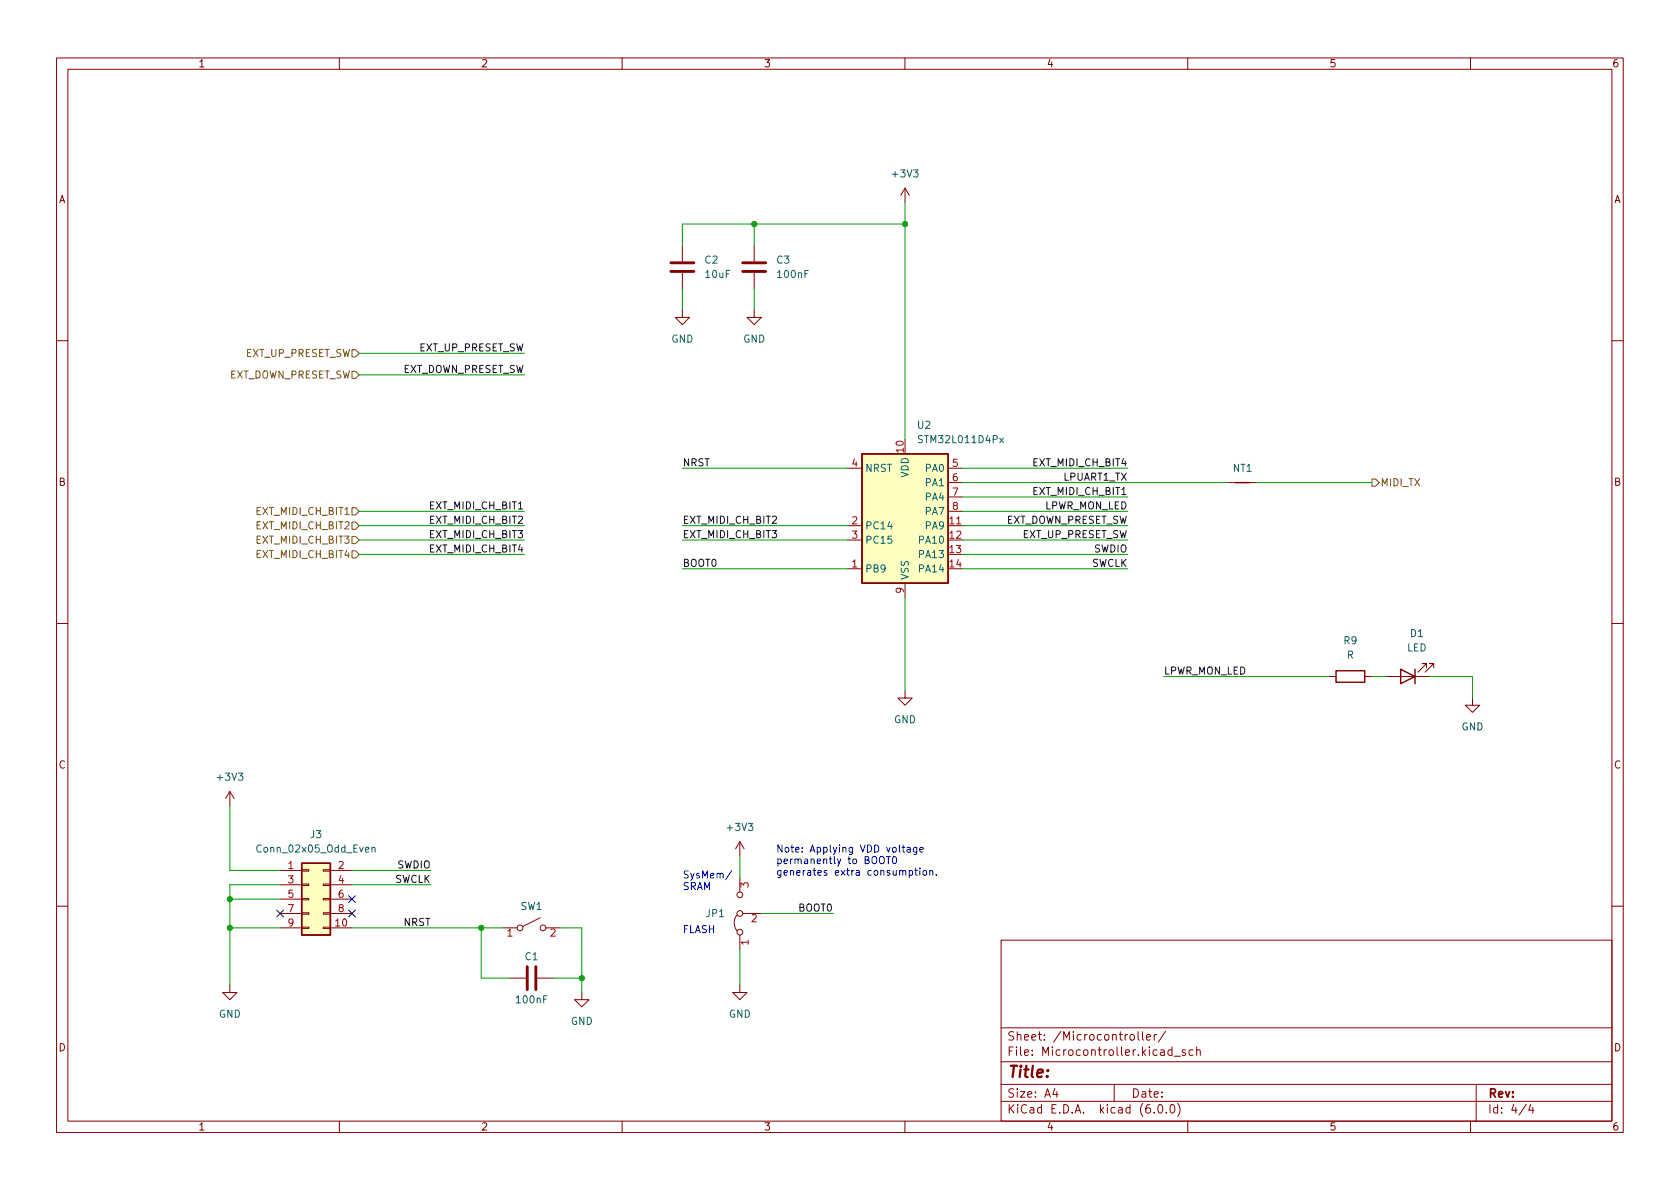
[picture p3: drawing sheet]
<svg xmlns="http://www.w3.org/2000/svg" width="297mm" height="210mm" viewBox="0 0 297 210" stroke-linecap="round" stroke-linejoin="round" font-family="sans-serif">
<g fill="none" stroke="#840000" stroke-width=".18">
<path d="M10 10.2h277v190.1h-277zM12 12.2h273v186.1h-273zM60 10.2v2M110 10.2v2M160 10.2v2M210 10.2v2M260 10.2v2M160 33.3v2.5M160 33.3l-.7 1.2M160 33.3l.8 1.2M120.6 54.9v1.2h1.3l-1.3 1.3-1.2-1.3h1.2M120.6 43.4v2.8"/>
<path d="M120.6 48.3v2.7M133.3 54.9v1.2h1.3l-1.3 1.3-1.2-1.3h1.2M133.3 43.4v2.8M133.3 48.3v2.7M10 60.2h2M285 60.2h2M149.9 93h2.5M149.9 95.5h2.5M149.9 82.8h2.5M167.6 85.3h2.6M167.6 93h2.6M167.6 82.8h2.6"/>
<path d="M167.6 87.9h2.6M167.6 90.4h2.6M217.2 85.3h5M10 110.2h2M149.9 100.6h2.5M160 103.1v2.6M234.9 119.6h1.3M241.3 119.6h1.3M245.1 119.6h7.6M252.2 118.1v-.8h-.7h.7l-1.5 1.6M253.5 118.1v-.8h-.8h.8l-1.5 1.6M285 110.2h2"/>
<path d="M40.6 139.9l-.7 1.3M40.6 139.9v2.6M40.6 139.9l.8 1.3M160 122.2v1.2h1.3l-1.3 1.3-1.3-1.3h1.3M260.3 123.4v1.3h1.3l-1.3 1.3-1.2-1.3h1.2M49.5 153.9h3.8M49.5 156.5h3.8M49.5 159h3.8M53.3 158.9h1.3v.2h-1.3zM53.3 156.3h1.3v.3h-1.3zM53.3 153.8h1.3v.2h-1.3zM57.1 158.9h1.3v.2h-1.3z"/>
<path d="M57.1 156.3h1.3v.3h-1.3zM57.1 153.8h1.3v.2h-1.3zM58.4 153.9h3.8M58.4 156.5h3.8M58.4 159h3.8M130.8 148.8v2.6M130.8 155.2v2.5M130.8 148.8l-.8 1.3M130.8 148.8l.8 1.3M10 160.2h2M40.6 174.2v1.3h1.3l-1.3 1.3-1.2-1.3h1.2M49.5 161.5h3.8"/>
<path d="M49.5 164.1h3.8M53.3 164h1.3v.2h-1.3zM53.3 161.4h1.3v.3h-1.3zM57.1 164h1.3v.2h-1.3zM57.1 161.4h1.3v.3h-1.3zM58.4 161.5h3.8M58.4 164.1h3.8M88.9 164.1h2.5M90.2 173h2.8M95 173h2.8M95.5 162.3l-3 1.5M96.5 164.1h2.6"/>
<path d="M102.9 175.5v1.3h1.2l-1.2 1.2-1.3-1.2h1.3M130.3 161.8a2.26 2.26 0 0 0 0 2.8M130.8 174.2v1.3h1.3l-1.3 1.3-1.3-1.3h1.3M130.8 165.3v2.6M131.3 161.5h3.3M177 166.3h108v32h-108zM285 160.2h2M60 198.3v2M110 198.3v2M160 198.3v2M177 194.8h108M177 191.8h108"/>
<path d="M177 187.8h108M177 181.8h108M186.5 192.5l-.4 1h1M186.9 193v1M197 191.8v3M199.9 183l.4-.1 .3 .3v.4l-.3 .3h-.4l-.1-.3v-.4zM201.2 182.4v1.3l.2 .2M202 182.4v1.3l.2 .2M202.7 183.4l.7-.1v-.3l-.5-.1-.2 .2 .1 .8h.6M204.1 196.7v.1M204.1 182.9v1M204.5 182.9l-.3 .1-.1 .2"/>
<path d="M204.9 195.4l.2-.1a.81 .81 0 0 1 .6 .7 .81 .81 0 0 1-.3 .8h-.2a.81 .81 0 0 1-.6-.6 .81 .81 0 0 1 .3-.8zM206.1 182.4l-1.3 1.9M206.2 196.7v.1M207.1 195.4l.1-.1a.81 .81 0 0 1 .6 .7 .81 .81 0 0 1-.3 .8h-.1a.81 .81 0 0 1-.6-.6 .81 .81 0 0 1 .3-.8zM207.2 185.7l-.4-.1-.3 .3v.4l.1 .3h.6M207.2 185.1v1.5M207.6 186.8h1.1M208.2 195.1a1.72 1.72 0 0 1 0 2.3M209.6 185.7l-.4-.1-.2 .2 .1 .3 .5 .1v.4h-.6M210 198.3v2M210.9 185.7l-.4-.1-.3 .3v.4l.2 .3h.5M211.6 185.8l.2-.2 .3 .1 .1 .9"/>
<path d="M211.6 185.1v1.5M260 198.3v2M261 191.8v6.5M269.9 195.3l-1.3 1.9M270.6 195.3l-.3 1h.9M271 195.8v1"/>
<circle cx="130.8" cy="158.2" r=".51"/>
<circle cx="91.9" cy="164.1" r=".51"/>
<circle cx="96" cy="164.1" r=".51"/>
<circle cx="130.8" cy="164.8" r=".51"/>
<circle cx="130.8" cy="161.5" r=".51"/>
</g>
<path d="M118.6 48h4.1M118.6 46.5h4.1M131.3 48h4.1M131.3 46.5h4.1M93.2 170.9v4.1M94.7 170.9v4.1" fill="none" stroke="#840000" stroke-width=".51"/>
<path d="M152.4 80.3h15.2v22.8h-15.2zM218.4 85.3h2.6M236.2 118.6h5.1v2h-5.1zM247.6 118.4l2.6 1.2-2.6 1.3zM250.2 118.4v2.5M53.3 152.6h5.1v12.7h-5.1z" fill="none" stroke="#840000" stroke-width=".25"/>
<g fill="#ffffc2" stroke="#ffffc2" stroke-width=".18">
<path d="M53.3 152.6h5.1v12.7h-5.1z"/>
<path d="M152.4 80.3h15.2v22.8h-15.2z"/>
</g>
<path d="M176.8 77.4l.6 .9M177.4 77.4l-.6 .9M65.8 150l.1-.2 .4 .1v.8M65.8 149.8v.9" fill="none" stroke="#006464" stroke-width=".18"/>
<path d="M62.2 65.7h.7l.6 .6-.6 .6h-.7zM62.2 61.8h.7l.6 .7-.6 .6h-.7zM62.2 97.4h.7l.6 .6-.6 .7h-.7zM62.2 89.8h.7l.6 .6-.6 .7h-.7zM62.2 94.9h.7l.6 .6-.6 .6h-.7zM62.2 92.3h.7l.6 .7-.6 .6h-.7zM242.6 84.7h.6l.6 .6-.6 .7h-.6z" fill="none" stroke="#725600" stroke-width=".18"/>
<g fill="none" stroke="#0000c2" stroke-width=".18">
<path d="M129.4 153.9l-1.1 1.7M155.7 151.5h.1a.43 .43 0 0 1 .5 .4v.4a.42 .42 0 0 1-.4 .5 .42 .42 0 0 1-.4-.5v-.4zM157.1 151.5v1.2M157.9 151.6l.2-.1a.68 .68 0 0 1 .4 .6 .68 .68 0 0 1-.4 .6l-.2-.1-.1-.3zM159.5 149.8h.5M159.7 149.4v1.1l.3 .2M160.4 149.9h.5v.8M160.8 154l.3-.1 .3 .3-.2 .5h-.4M160.9 150.1l-.4 .1-.2 .2 .2 .3 .4-.1M161.7 153.9h.5M161.9 153.5v1.1l.3 .2M162.1 149.8v1.1l-.2 .2h-.4"/>
<path d="M162.1 149.9l-.4-.1-.2 .3 .1 .5h.5M162.6 150.3l.6-.2v-.2l-.4-.1-.2 .2 .1 .6h.5M162.6 153.5v.1M162.6 153.9v.9M163.3 154l.3-.1 .2 .3v.3l-.2 .3-.3-.1-.1-.2zM164.4 154.1l.2-.2 .3 .1v.8M164.4 153.9v.9M165.5 154.7v.1"/>
</g>
<g fill="none" stroke="#009600" stroke-width=".18">
<path d="M133.3 39.6v3.8M160 35.8v41.9M160 39.6h-39.4v3.8M120.6 51v3.9M133.3 51v3.9M63.5 62.5h29.2M63.5 66.3h29.2M63.5 93h29.2M63.5 90.4h29.2M63.5 95.5h29.2M63.5 98h29.2M120.6 82.8h29.3"/>
<path d="M120.6 93h29.3M120.6 95.5h29.3M170.2 82.8h29.2M170.2 93h29.2M170.2 90.4h29.2M170.2 95.5h29.2M170.2 85.3h47M170.2 98h29.2M170.2 87.9h29.2M222.2 85.3h20.4M120.6 100.6h29.3M160 105.7v16.5"/>
<path d="M170.2 100.6h29.2M205.7 119.6h29.2M242.6 119.6h2.5M252.7 119.6h7.6v3.8M40.6 159h8.9M40.6 142.5v11.4h8.9M49.5 156.5h-8.9v17.7M62.2 156.5h14M62.2 153.9h14M130.8 151.4v3.8M40.6 164.1h8.9M62.2 164.1h26.7"/>
<path d="M85.1 164.1v8.9h5.1M97.8 173h5.1M99.1 164.1h3.8v11.4M130.8 167.9v6.3M134.6 161.5h12.7"/>
</g>
<path d="M61.6 158.4l1.2 1.2M62.8 158.4l-1.2 1.2M48.9 160.9l1.2 1.2M50.1 160.9l-1.2 1.2M61.6 160.9l1.2 1.2M62.8 160.9l-1.2 1.2" fill="none" stroke="#000084" stroke-width=".18"/>
<g fill="#009600" stroke="#009600" stroke-width=".18">
<circle cx="160" cy="39.6" r=".46"/>
<circle cx="133.3" cy="39.6" r=".46"/>
<circle cx="85.1" cy="164.1" r=".46"/>
<circle cx="102.9" cy="173" r=".46"/>
<circle cx="40.6" cy="164.1" r=".46"/>
<circle cx="40.6" cy="159" r=".46"/>
</g>
<text font-size="2.8" fill="#840000" x="178" y="190.6">Title:</text>
<g font-size="2.1" fill="#840000">
<text x="178" y="184">Sheet: /Microcontroller/</text>
<text x="178" y="186.7">File: Microcontroller.kicad_sch</text>
<text x="178" y="196.9">KiCad E.D.A. kicad (6.0.0)</text>
<text x="178" y="194.1">Size: A4</text>
<text x="200" y="194.1">Date:</text>
<text x="263" y="194.1">Rev:</text>
<text x="263" y="196.9">Id: 4/4</text>
</g>
<g font-size="1.8" fill="#840000">
<text x="35" y="11.9">1</text>
<text x="85" y="11.9">2</text>
<text x="135" y="11.9">3</text>
<text x="185" y="11.9">4</text>
<text x="235" y="11.9">5</text>
<text x="285" y="11.9">6</text>
<text x="10.3" y="35.9">A</text>
<text x="285.3" y="35.9">A</text>
<text x="10.3" y="85.9">B</text>
<text x="285.3" y="85.9">B</text>
<text x="10.3" y="135.9">C</text>
<text x="285.3" y="135.9">C</text>
<text x="10.3" y="185.9">D</text>
<text x="285.3" y="185.9">D</text>
<text x="35" y="199.9">1</text>
<text x="85" y="199.9">2</text>
<text x="135" y="199.9">3</text>
<text x="185" y="199.9">4</text>
<text x="235" y="199.9">5</text>
<text x="285" y="199.9">6</text>
</g>
<g font-size="1.8" fill="#006464">
<text x="157.9" y="31.4">+3V3</text>
<text x="124.6" y="46.6">C2</text>
<text x="137.3" y="46.6">C3</text>
<text x="124.8" y="49.1">10uF</text>
<text x="137.6" y="49.1">100nF</text>
<text x="118.7" y="60.6">GND</text>
<text x="131.4" y="60.6">GND</text>
<text x="162.3" y="75.8">U2</text>
<text x="152.9" y="83.4">NRST</text>
<text x="162.8" y="78.4">STM32L011D4Px</text>
<text x="163.7" y="83.4">PA0</text>
<text x="218" y="83.4">NT1</text>
<text x="160.7" y="84.5" transform="rotate(-90 160.7 84.5)">VDD</text>
<text x="163.7" y="86">PA1</text>
<text x="163.7" y="88.5">PA4</text>
<text x="152.9" y="93.6">PC14</text>
<text x="163.7" y="93.6">PA9</text>
<text x="163.7" y="91.1">PA7</text>
<text x="152.9" y="101.2">PB9</text>
<text x="152.9" y="96.1">PC15</text>
<text x="162.7" y="96.1">PA10</text>
<text x="162.7" y="98.7">PA13</text>
<text x="162.7" y="101.2">PA14</text>
<text x="160.7" y="102.6" transform="rotate(-90 160.7 102.6)">VSS</text>
<text x="237.6" y="113.9">R9</text>
<text x="249.4" y="112.6">D1</text>
<text x="238.1" y="116.5">R</text>
<text x="248.7" y="115.2">LED</text>
<text x="158.1" y="127.9">GND</text>
<text x="258.4" y="129.2">GND</text>
<text x="38.6" y="138">+3V3</text>
<text x="54.9" y="148.2">J3</text>
<text x="128.7" y="146.9">+3V3</text>
<text x="45.8" y="150.7">Conn_02x05_Odd_Even</text>
<text x="92.1" y="160.9">SW1</text>
<text x="124.9" y="162.2">JP1</text>
<text x="92.8" y="169.8">C1</text>
<text x="38.7" y="180">GND</text>
<text x="91.4" y="177.4">100nF</text>
<text x="128.8" y="180">GND</text>
<text x="100.9" y="181.2">GND</text>
</g>
<g font-size="1.8" fill="#725600">
<text x="43.3" y="63.1">EXT_UP_PRESET_SW</text>
<text x="40.1" y="66.9">EXT_DOWN_PRESET_SW</text>
<text x="244" y="86">MIDI_TX</text>
<text x="45.5" y="91.1">EXT_MIDI_CH_BIT1</text>
<text x="45.5" y="93.6">EXT_MIDI_CH_BIT2</text>
<text x="45.5" y="98.7">EXT_MIDI_CH_BIT4</text>
<text x="45.5" y="96.1">EXT_MIDI_CH_BIT3</text>
</g>
<g font-size="1.8" fill="#0f0f0f">
<text x="70.8" y="65.9">EXT_DOWN_PRESET_SW</text>
<text x="73.9" y="62.1">EXT_UP_PRESET_SW</text>
<text x="120.6" y="82.4">NRST</text>
<text x="182.9" y="82.4">EXT_MIDI_CH_BIT4</text>
<text x="182.9" y="87.5">EXT_MIDI_CH_BIT1</text>
<text x="188" y="85">LPUART1_TX</text>
<text x="76.2" y="90.1">EXT_MIDI_CH_BIT1</text>
<text x="76.2" y="95.1">EXT_MIDI_CH_BIT3</text>
<text x="76.2" y="92.6">EXT_MIDI_CH_BIT2</text>
<text x="120.6" y="92.6">EXT_MIDI_CH_BIT2</text>
<text x="120.6" y="95.1">EXT_MIDI_CH_BIT3</text>
<text x="177.5" y="92.6">EXT_DOWN_PRESET_SW</text>
<text x="180.6" y="95.1">EXT_UP_PRESET_SW</text>
<text x="184.6" y="90.1">LPWR_MON_LED</text>
<text x="76.2" y="97.7">EXT_MIDI_CH_BIT4</text>
<text x="120.6" y="100.2">BOOT0</text>
<text x="192.9" y="100.2">SWCLK</text>
<text x="193.4" y="97.7">SWDIO</text>
<text x="205.7" y="119.3">LPWR_MON_LED</text>
<text x="70.2" y="153.6">SWDIO</text>
<text x="69.7" y="156.1">SWCLK</text>
<text x="141.2" y="161.2">BOOT0</text>
<text x="71.4" y="163.7">NRST</text>
</g>
<g font-size="1.8" fill="#a90000">
<text x="150.6" y="82.5">4</text>
<text x="159.8" y="80" transform="rotate(-90 159.8 80)">10</text>
<text x="168.4" y="82.5">5</text>
<text x="168.4" y="85.1">6</text>
<text x="168.4" y="87.6">7</text>
<text x="150.6" y="92.7">2</text>
<text x="150.6" y="95.2">3</text>
<text x="167.9" y="92.7">11</text>
<text x="167.9" y="95.2">12</text>
<text x="168.4" y="90.2">8</text>
<text x="150.6" y="100.3">1</text>
<text x="167.9" y="97.8">13</text>
<text x="167.9" y="100.3">14</text>
<text x="159.8" y="104.9" transform="rotate(-90 159.8 104.9)">9</text>
<text x="50.9" y="153.7">1</text>
<text x="59.8" y="153.7">2</text>
<text x="50.9" y="156.2">3</text>
<text x="50.9" y="158.7">5</text>
<text x="50.9" y="161.3">7</text>
<text x="59.8" y="156.2">4</text>
<text x="59.8" y="158.7">6</text>
<text x="59.8" y="161.3">8</text>
<text x="132.3" y="157" transform="rotate(-90 132.3 157)">3</text>
<text x="50.9" y="163.8">9</text>
<text x="59.3" y="163.8">10</text>
<text x="89.7" y="165.6">1</text>
<text x="97.3" y="165.6">2</text>
<text x="132.3" y="167.1" transform="rotate(-90 132.3 167.1)">1</text>
<text x="132.9" y="163.1">2</text>
</g>
<g font-size="1.8" fill="#0000c2">
<text x="120.6" y="155.3">SysMem/</text>
<text x="137.2" y="150.7">Note: Applying VDD voltage</text>
<text x="137.2" y="152.8">permanently to BOOT0</text>
<text x="137.2" y="154.8">generates extra consumption.</text>
<text x="120.6" y="157.4">SRAM</text>
<text x="120.6" y="165">FLASH</text>
</g>
</svg>
